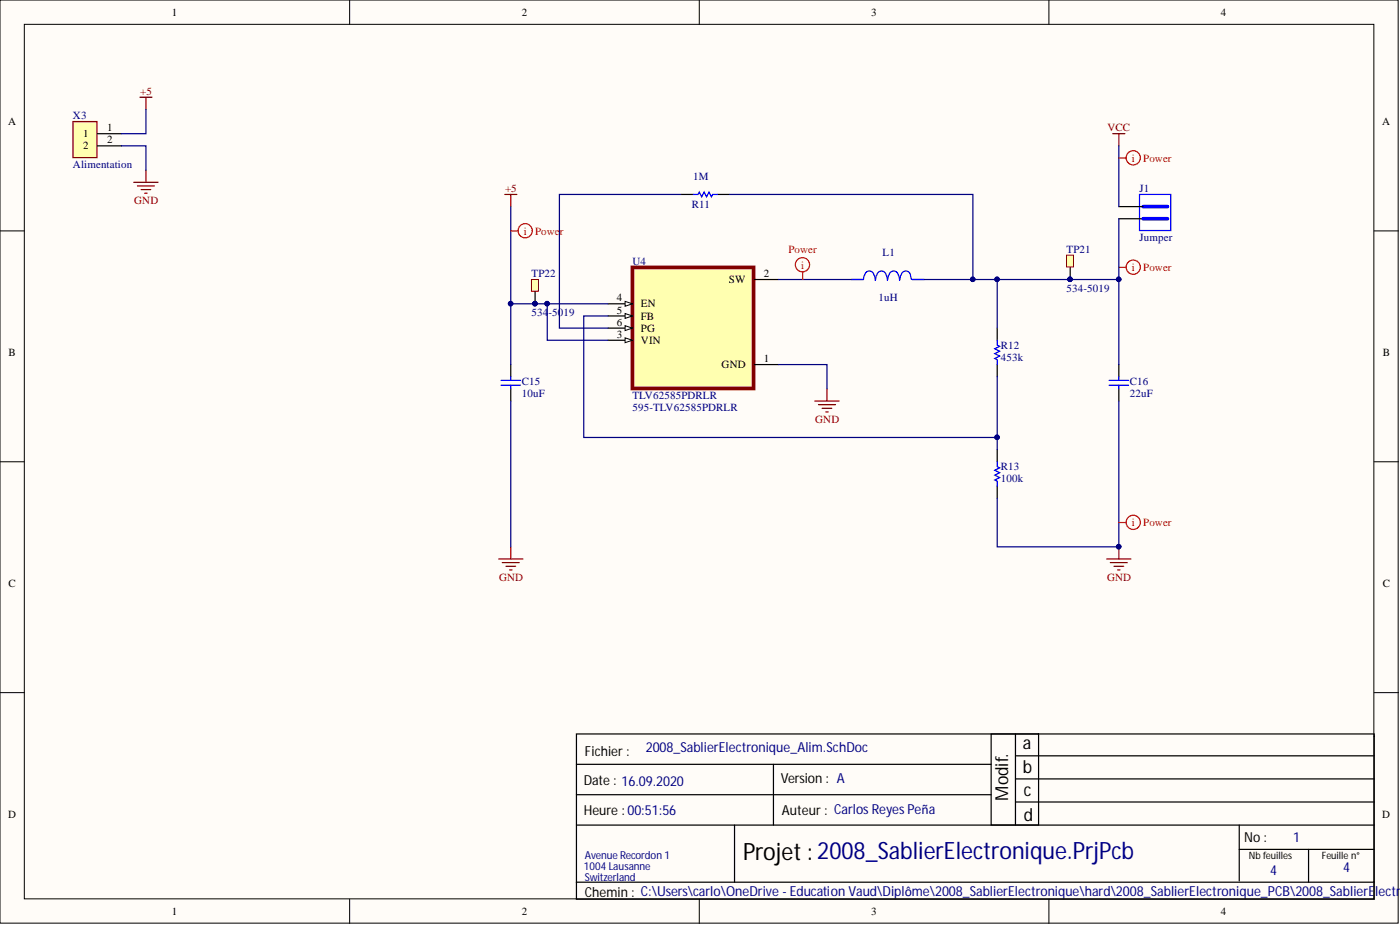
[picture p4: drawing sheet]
<svg xmlns="http://www.w3.org/2000/svg" width="292mm" height="193mm" viewBox="0 0 292 193" stroke-linecap="round" stroke-linejoin="round" font-family="sans-serif">
<g fill="#fffcf8" stroke="#000" stroke-width=".21">
<path d="M0 0h291.7v192.6h-291.7z"/>
<path d="M5.1 5.1h281.5v182.4h-281.5z"/>
</g>
<path d="M72.9 0v5.1M145.9 0v5.1M218.8 0v5.1M0 48.2h5.1M286.7 48.2h5.1M0 96.3h5.1M286.7 96.3h5.1M0 144.5h5.1M286.7 144.5h5.1M72.9 187.6v5.1M145.9 187.6v5.1M218.8 187.6v5.1" fill="none" stroke="#000" stroke-width=".21"/>
<g fill="none" stroke="#000" stroke-width=".25">
<path d="M177.6 58.3h2.6M190.3 58.3h2.5M120.3 153.1h166.4v30.9h-166.4zM120.3 159.5h86.5M161.4 159.5v12.6M206.8 153.1h9.9v19h-9.9zM211.9 153.1v19M211.9 157.7h74.8M120.3 172.1h166.4M120.3 165.8h86.5M153.3 172.1v11.9M211.9 162.5h74.8"/>
<path d="M211.9 167.3h74.8M258.6 172.1v11.7M258.6 177.2h28.1M273 177.2v6.8M120.3 184v3.6h166.4v-3.6"/>
</g>
<g fill="none" stroke="#00f" stroke-width=".25">
<path d="M177.6 58.3h2.6M180.3 57.5l-.1 .8M181.4 56.5a.98 .98 0 0 0-1 .9M181.5 56.5a.98 .98 0 0 1 .9 .9M182.5 57.5l.1 1M182.8 57.5l-.1 .8M183.9 56.5a.98 .98 0 0 0-1 .9M184 56.5a.98 .98 0 0 1 .9 .9M185 57.5l.2 1M185.4 57.5l-.2 .8M186.4 56.5a.98 .98 0 0 0-.9 .9M186.5 56.5a.98 .98 0 0 1 .9 .9"/>
<path d="M187.5 57.5l.2 1M187.9 57.5l-.1 .8M189 56.5a.98 .98 0 0 0-1 .9M189.1 56.5a.98 .98 0 0 1 .9 .9M190 57.5l.1 .7M190.3 58.3h2.5"/>
</g>
<path d="M131.9 55.8h25.3v25.2h-25.3z" fill="#ffffb0" stroke="#800000" stroke-width=".76"/>
<path d="M126.9 63.4h5" fill="none" stroke="#000" stroke-width=".25"/>
<path d="M130.4 62.9l1.5 .5-1.5 .5z" fill="#fffcf8"/>
<path d="M130.4 62.9l1.5 .5-1.5 .5z" fill="none" stroke="#000" stroke-width=".21"/>
<path d="M126.9 65.9h5" fill="none" stroke="#000" stroke-width=".25"/>
<path d="M130.4 65.4l1.5 .5-1.5 .5z" fill="#fffcf8"/>
<path d="M130.4 65.4l1.5 .5-1.5 .5z" fill="none" stroke="#000" stroke-width=".21"/>
<path d="M126.9 68.4h5" fill="none" stroke="#000" stroke-width=".25"/>
<path d="M130.4 67.9l1.5 .5-1.5 .6z" fill="#fffcf8"/>
<path d="M130.4 67.9l1.5 .5-1.5 .6z" fill="none" stroke="#000" stroke-width=".21"/>
<path d="M126.9 71h5" fill="none" stroke="#000" stroke-width=".25"/>
<path d="M130.4 70.5l1.5 .5-1.5 .5z" fill="#fffcf8"/>
<path d="M130.4 70.5l1.5 .5-1.5 .5z" fill="none" stroke="#000" stroke-width=".21"/>
<path d="M142.1 40.6h2.5M149.7 40.6h2.5M157.3 58.3h5.1M106.6 76.1v2.5M157.3 76.1h5.1M208.1 68.4v2.6M208.1 76.1v2.5M233.4 76.1v2.5M106.6 81.1v2.6M208.1 93.8v2.5M233.4 81.1v2.6M208.1 101.4v2.5" fill="none" stroke="#000" stroke-width=".25"/>
<path d="M144.6 40.6h1l.3-.5 .5 1 .5-1 .5 1 .5-1 .5 1 .3-.5h1M104.5 79.3h4.1M106.6 78.6v.7M208.1 71v1l.5 .3-1 .5 1 .5-1 .5 1 .5-1 .5 .5 .2v1.1M231.4 79.3h4.1M233.4 78.6v.7M104.5 80.4h4.1M106.6 80.4v.7M208.1 96.3v1l.5 .3-1 .5 1 .5-1 .5 1 .5-1 .5 .5 .3v1M231.4 80.4h4.1M233.4 80.4v.7" fill="none" stroke="#00f" stroke-width=".25"/>
<path d="M29.2 20.3h2.5M30.4 20.3v2.5M232.2 27.9h2.5M233.4 27.9v2.5M105.3 40.6h2.5M106.6 40.6v2.5" fill="none" stroke="#800000" stroke-width=".25"/>
<path d="M15.2 25.4h5v7.5h-5z" fill="#ffffb0" stroke="#800000" stroke-width=".25"/>
<path d="M20.3 27.9h5.1M20.3 30.4h5.1M111.6 60.8v2.6" fill="none" stroke="#000" stroke-width=".25"/>
<g fill="none" stroke="#800000" stroke-width=".25">
<path d="M27.9 38h5.1M28.7 38.8h3.5M29.4 39.6h2.1M30.4 35.5v2.5M30.2 40.3h.5M170 83.7h5.1M170.8 84.4h3.5M171.5 85.2h2.1M172.3 85.9h.5M172.5 81.1v2.6M104 116.6h5.1M104.8 117.4h3.5"/>
<path d="M105.6 118.1h2M106.3 118.9h.5M106.6 114.1v2.5M230.9 116.6h5.1M231.7 117.4h3.5M232.4 118.1h2.1M233.2 118.9h.5M233.4 114.1v2.5"/>
</g>
<g fill="#000080" stroke="#000080" stroke-width=".21">
<circle cx="233.4" cy="114" r=".47"/>
<circle cx="208" cy="58.3" r=".47"/>
<circle cx="203" cy="58.3" r=".47"/>
<circle cx="114.1" cy="63.3" r=".47"/>
<circle cx="111.6" cy="63.3" r=".47"/>
<circle cx="106.5" cy="63.3" r=".47"/>
<circle cx="208" cy="91.2" r=".47"/>
</g>
<g fill="none" stroke="#000080" stroke-width=".25">
<path d="M25.4 30.4h5v5.1M30.4 22.8v5.1h-5M106.6 43.1v20.3M142.1 40.6h-25.4v27.8h10.2M152.2 40.6h50.8v17.7M162.4 58.3h15.2M208.1 58.3v10.1M114.2 63.4h-7.6v12.7M126.9 65.9h-5.1v25.4h86.3M162.4 76.1h10.1v5M208.1 78.6v15.2M106.6 83.7v30.4"/>
<path d="M233.4 83.7v30.4h-25.3v-10.2"/>
</g>
<g fill="none" stroke="#f00" stroke-width=".25">
<path d="M106.6 48.2h1.5M167.5 56.8v1.5M233.4 55.8h1.6M233.4 109h1.6"/>
<circle cx="109.6" cy="48.1" r="1.48"/>
<circle cx="167.4" cy="55.2" r="1.48"/>
<circle cx="236.4" cy="55.7" r="1.48"/>
<circle cx="236.4" cy="109" r="1.48"/>
</g>
<path d="M110.9 58.3h1.4v2.5h-1.4z" fill="#ffffb0" stroke="#800000" stroke-width=".21"/>
<g fill="#000080" stroke="#000080" stroke-width=".21">
<circle cx="111.6" cy="63.3" r=".47"/>
<circle cx="223.2" cy="58.3" r=".47"/>
</g>
<path d="M223.3 55.8v2.5" fill="none" stroke="#000" stroke-width=".25"/>
<path d="M222.5 53.2h1.5v2.5h-1.5z" fill="#ffffb0" stroke="#800000" stroke-width=".21"/>
<g fill="#000080" stroke="#000080" stroke-width=".21">
<circle cx="223.2" cy="58.3" r=".47"/>
<circle cx="114.1" cy="63.3" r=".47"/>
<circle cx="203" cy="58.3" r=".47"/>
<circle cx="208" cy="58.3" r=".47"/>
<circle cx="233.4" cy="58.3" r=".47"/>
</g>
<path d="M192.8 58.3h40.6v17.8M126.9 63.4h-12.7v7.6h12.7" fill="none" stroke="#000080" stroke-width=".25"/>
<path d="M237.8 40.6h6.5v7.5h-6.5z" fill="#fff" stroke="#00f" stroke-width=".25"/>
<path d="M238.5 43.1h5.1M238.5 45.6h5.1" fill="none" stroke="#00f" stroke-width=".76"/>
<path d="M233.4 45.6h5.1M233.4 43.1h5.1" fill="none" stroke="#000" stroke-width=".25"/>
<path d="M233.4 30.4v12.7M233.4 45.6v12.7" fill="none" stroke="#000080" stroke-width=".25"/>
<circle cx="233.4" cy="58.3" r=".47" fill="#000080" stroke="#000080" stroke-width=".21"/>
<g fill="none" stroke="#f00" stroke-width=".25">
<path d="M233.4 33h1.6"/>
<circle cx="236.4" cy="32.9" r="1.48"/>
</g>
<text font-size="5" x="155" y="179.4">Projet :2008_SablierElectronique.PrjPcb</text>
<g font-size="3.7">
<text x="213.4" y="156.2">a</text>
<text x="213.4" y="161.2">b</text>
<text x="210.3" y="167.1" transform="rotate(-90 210.3 167.1)">Modif.</text>
<text x="213.6" y="166">c</text>
<text x="213.6" y="171.4">d</text>
</g>
<g font-size="2.9">
<text x="122" y="157.7">Fichier :</text>
<text x="121.8" y="163.8">Date : 16.09.2020</text>
<text x="162.9" y="163.3">Version : A</text>
<text x="121.8" y="170.1">Heure : 00:51:56</text>
<text x="163.2" y="170.1">Auteur : Carlos Reyes Peña</text>
<text x="259.6" y="175.7">No :</text>
<text x="122" y="187.1">Chemin : C:\Users\carlo\OneDrive -Education Vaud\Diplôme\2008_SablierElectronique\hard\2008_SablierElectronique_PCB\2008_SablierE</text>
</g>
<g font-size="2.9" fill="#000080">
<text x="134.7" y="156.9">2008_SablierElectronique_Alim.SchDoc</text>
<text x="269.8" y="175.7">1</text>
<text x="265" y="182.5">4</text>
<text x="280.2" y="182">4</text>
<text x="286.9" y="186.8">lectro</text>
</g>
<g font-size="2.3">
<text x="35.9" y="3.3">1</text>
<text x="108.9" y="3.3">2</text>
<text x="181.8" y="3.3">3</text>
<text x="254.8" y="3.3">4</text>
<text x="1.7" y="26.1">A</text>
<text x="17.3" y="28.7">1</text>
<text x="22.3" y="27.4">1</text>
<text x="22.3" y="29.9">2</text>
<text x="288.4" y="26.1">A</text>
<text x="17.3" y="31.2">2</text>
<text x="152.1" y="59.1">SW</text>
<text x="159.3" y="57.8">2</text>
<text x="128.7" y="62.9">4</text>
<text x="128.7" y="65.4">5</text>
<text x="133.7" y="64.1">EN</text>
<text x="128.7" y="67.9">6</text>
<text x="128.7" y="70.5">3</text>
<text x="133.7" y="66.7">FB</text>
<text x="133.7" y="69.2">PG</text>
<text x="133.7" y="71.7">VIN</text>
<text x="1.8" y="74.3">B</text>
<text x="150.5" y="76.8">GND</text>
<text x="159.3" y="75.5">1</text>
<text x="288.5" y="74.3">B</text>
<text x="1.8" y="122.4">C</text>
<text x="288.5" y="122.4">C</text>
<text x="1.7" y="170.6">D</text>
<text x="288.4" y="170.6">D</text>
<text x="35.9" y="190.9">1</text>
<text x="108.9" y="190.9">2</text>
<text x="181.8" y="190.9">3</text>
<text x="254.8" y="190.9">4</text>
</g>
<g font-size="2.3" fill="#800000">
<text x="29.3" y="19.8">+5</text>
<text x="231.1" y="27.4">VCC</text>
<text x="105.4" y="40.1">+5</text>
<text x="28" y="42.6">GND</text>
<text x="170.1" y="88.2">GND</text>
<text x="104.1" y="121.2">GND</text>
<text x="231" y="121.2">GND</text>
</g>
<g font-size="2.3" fill="#000080">
<text x="15.2" y="24.8">X3</text>
<text x="15.2" y="35">Alimentation</text>
<text x="144.6" y="37.5">1M</text>
<text x="237.8" y="40.1">J1</text>
<text x="144.4" y="43.4">R11</text>
<text x="184.1" y="53.5">L1</text>
<text x="222.5" y="52.7">TP21</text>
<text x="237.8" y="50.2">Jumper</text>
<text x="110.9" y="57.8">TP22</text>
<text x="131.9" y="55.3">U4</text>
<text x="110.9" y="65.9">534</text>
<text x="114.4" y="65.9">-5019</text>
<text x="183.3" y="62.9">1uH</text>
<text x="222.5" y="60.8">534-5019</text>
<text x="208.8" y="72.8">R12</text>
<text x="208.8" y="75.3">453k</text>
<text x="108.9" y="80.4">C15</text>
<text x="108.9" y="82.9">10uF</text>
<text x="131.9" y="83.2">TLV62585PDRLR</text>
<text x="235.7" y="80.4">C16</text>
<text x="235.7" y="82.9">22uF</text>
<text x="131.9" y="85.7">595-TLV62585PDRLR</text>
<text x="208.8" y="98.1">R13</text>
<text x="208.8" y="100.6">100k</text>
<text x="122" y="179.1">AvenueRecordon 1</text>
<text x="121.8" y="181.4">1004Lausanne</text>
<text x="122" y="183.7">Switzerland</text>
</g>
<g font-size="2.3" fill="#f00">
<text x="236.1" y="33.7">i</text>
<text x="238.5" y="33.7">Power</text>
<text x="109.3" y="48.9">i</text>
<text x="111.6" y="48.9">Power</text>
<text x="164.5" y="52.7">Power</text>
<text x="167.1" y="56">i</text>
<text x="236.1" y="56.5">i</text>
<text x="238.5" y="56.5">Power</text>
<text x="236.1" y="109.8">i</text>
<text x="238.5" y="109.8">Power</text>
</g>
<g font-size="2.1">
<text x="260.6" y="179.1">Nbfeuilles</text>
<text x="275.8" y="179.1">Feuillen°</text>
</g>
</svg>
